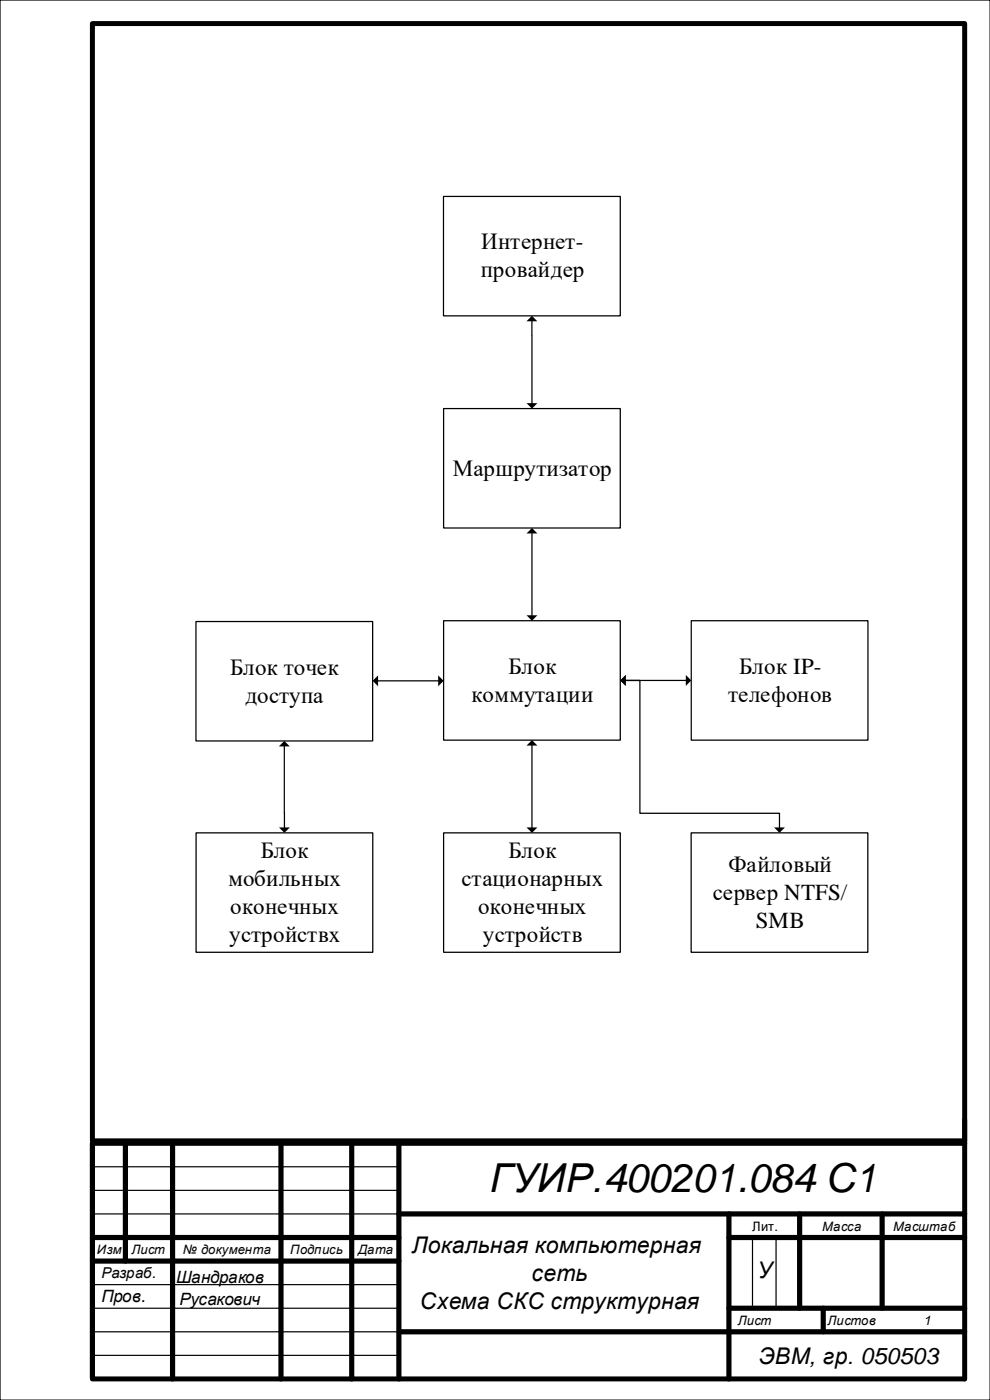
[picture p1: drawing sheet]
<svg xmlns="http://www.w3.org/2000/svg" width="210mm" height="297mm" viewBox="0 0 210 297" stroke-linecap="round" stroke-linejoin="round" font-family="sans-serif">
<g fill="none" stroke="#000" stroke-width=".26">
<path d="M0 0h210v297h-210zM94.1 41.7h37.5v25.3h-37.5zM112.8 67.9v17.8M94.1 86.7h37.5v25.3h-37.5zM112.8 112.9v17.8M41.6 131.8h37.4v25.4h-37.4zM94.1 131.7h37.5v25.3h-37.5zM146.6 131.7h37.5v25.3h-37.5zM60.3 158.1v17.6M80 144.4h13.2M112.8 158.1v17.5M145.7 144.3h-13.2h3.2v28.2h29.6v3.2"/>
<path d="M41.6 176.7h37.5v25.3h-37.5zM94.1 176.7h37.5v25.3h-37.5zM146.6 176.7h37.5v25.3h-37.5z"/>
</g>
<g fill="none" stroke="#000" stroke-width="1.1">
<path d="M19.6 5h185v237h-185zM204.6 237.5v55h-185M26.6 242.5v25M36.6 242.5v50M59.6 242.5v50M74.6 242.5v50M84.6 257.5h120M84.6 242.5v50M154.6 257.5v35M169.6 257.5v20M187.1 257.5v20M204.6 242.5h-185v49.7"/>
<path d="M19.6 262.5h65M19.6 267.5h65M154.6 262.5h50M154.6 277.5h50M174.6 277.5v5M84.7 282.5h119.9"/>
</g>
<path d="M19.6 247.5h65M19.6 252.5h65M19.6 257.5h65M19.6 272.5h65M19.6 277.5h65M159.6 262.5v15M164.6 262.5v15M19.6 282.5h65.1M19.6 287.5h65M19.6 292.5h65" fill="none" stroke="#000" stroke-width=".25"/>
<g fill="#000">
<path d="M112.8 67l1.2 1.2h-2.3zM111.7 85.5h2.3l-1.2 1.2zM111.7 113.2l1.1-1.2 1.2 1.2zM111.7 130.5h2.3l-1.2 1.2zM59.1 158.3l1.2-1.1 1.2 1.1zM79 144.4l1.2-1.1v2.3zM92.9 143.3l1.2 1.1-1.2 1.2zM111.7 158.2l1.1-1.2 1.2 1.2zM131.6 144.3l1.1-1.1v2.3zM145.5 143.2l1.1 1.1-1.1 1.2zM59.2 175.5h2.3l-1.2 1.2zM111.7 175.5h2.3l-1.2 1.2z"/>
<path d="M164.2 175.5h2.3l-1.2 1.2z"/>
</g>
<text font-size="8.5" x="103.9" y="252.9">ГУИР.400201.084 C1</text>
<g font-size="4.9">
<text x="102.1" y="52.9">Интернет-</text>
<text x="102" y="58.8">провайдер</text>
<text x="96" y="100.9">Маршрутизатор</text>
<text x="48.8" y="143.1">Блок точек</text>
<text x="107.9" y="143">Блок</text>
<text x="156.8" y="143">Блок IP-</text>
<text x="52" y="149.1">доступа</text>
<text x="100" y="148.9">коммутации</text>
<text x="154.4" y="148.9">телефонов</text>
<text x="55.3" y="182.1">Блок</text>
<text x="107.9" y="182.1">Блок</text>
<text x="154.5" y="185">Файловый</text>
<text x="48.4" y="188">мобильныx</text>
<text x="97.9" y="188">стационарныx</text>
<text x="151.2" y="191">сервер NTFS/</text>
<text x="48.8" y="193.9">оконечныx</text>
<text x="101.4" y="193.9">оконечных</text>
<text x="160.3" y="196.9">SMB</text>
<text x="48.6" y="199.8">устройствx</text>
<text x="102.4" y="199.8">устройств</text>
<text x="87.4" y="265.7">Локальная компьютерная</text>
<text x="112.8" y="271.7">сеть</text>
<text x="160.7" y="271.2">У</text>
<text x="89.1" y="277.6">Схема СКС структурная</text>
<text x="161" y="289.4">ЭВМ, гр. 050503</text>
</g>
<g font-size="3.6">
<text x="37.3" y="272.2">Шандраков</text>
<text x="21.5" y="276.3">Пров.</text>
<text x="38.1" y="276.8">Русакович</text>
</g>
<text font-size="3.2" x="21.5" y="271.1">Разраб.</text>
<g font-size="2.8">
<text x="159.5" y="261">Лит.</text>
<text x="174.4" y="261">Масса</text>
<text x="189.5" y="261">Масштаб</text>
<text x="20.5" y="266">Изм</text>
<text x="27.9" y="266">Лист</text>
<text x="38.8" y="266">№ документа</text>
<text x="61.6" y="266">Подпись</text>
<text x="75.9" y="266">Дата</text>
<text x="156.5" y="281">Лист</text>
<text x="175.5" y="281">Листов</text>
<text x="196" y="281">1</text>
</g>
</svg>
